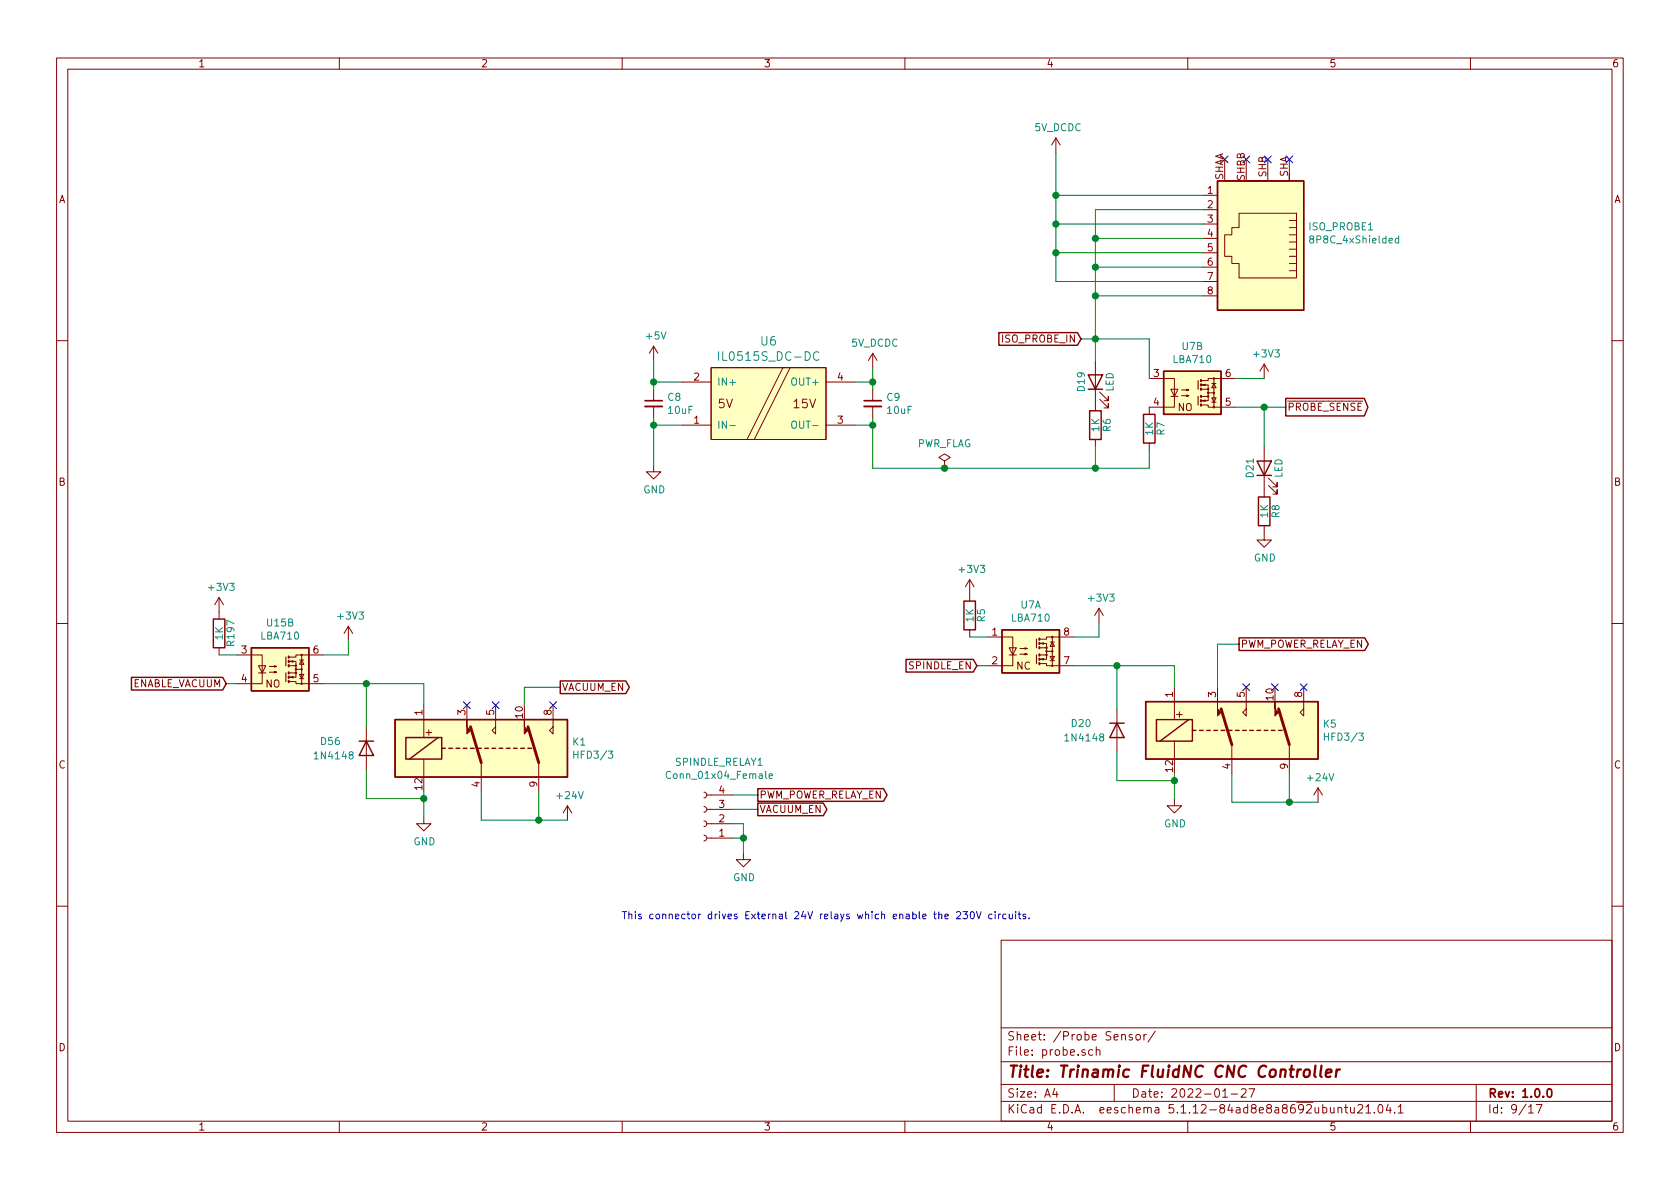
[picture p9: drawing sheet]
EESchema Schematic File Version 4
EELAYER 30 0
EELAYER END
$Descr A4 11693 8268
encoding utf-8
Sheet 9 17
Title "Trinamic FluidNC CNC Controller"
Date "2022-01-27"
Rev "1.0.0"
Comp ""
Comment1 ""
Comment2 ""
Comment3 ""
Comment4 ""
$EndDescr
$Comp
L industrial:IL0515S_DC-DC U6
U 1 1
P 5350 2800
F 0 "U6" H 5350 3237 60  0000 C CNN
F 1 "IL0515S_DC-DC" H 5350 3131 60  0000 C CNN
F 2 "Connector_PinHeader_2.54mm:PinHeader_1x04_P2.54mm_Vertical" H 5350 2800 60  0001 C CNN
F 3 "" H 5350 2800 60  0001 C CNN
F 4 "DNP013" H 5350 2800 50  0001 C CNN "jlcpcb"
	1    5350 2800
	1    0    0    -1  
$EndComp
$Comp
L power:5V_DCDC #PWR023
U 1 1
P 6075 2550
F 0 "#PWR023" H 6075 2500 50  0001 C CNN
F 1 "5V_DCDC" H 6090 2723 50  0000 C CNN
F 2 "" H 6075 2550 50  0001 C CNN
F 3 "" H 6075 2550 50  0001 C CNN
	1    6075 2550
	1    0    0    -1  
$EndComp
$Comp
L industrial:+5V #PWR021
U 1 1
P 4550 2500
F 0 "#PWR021" H 4550 2350 50  0001 C CNN
F 1 "+5V" H 4565 2673 50  0000 C CNN
F 2 "" H 4550 2500 50  0001 C CNN
F 3 "" H 4550 2500 50  0001 C CNN
	1    4550 2500
	1    0    0    -1  
$EndComp
Wire Wire Line
	4750 2650 4550 2650
Wire Wire Line
	4550 2650 4550 2500
$Comp
L power:GND-power #PWR022
U 1 1
P 4550 3225
AR Path="/61DEECF0" Ref="#PWR022"  Part="1" 
AR Path="/61DEDDC1/61DEECF0" Ref="#PWR022"  Part="1" 
F 0 "#PWR022" H 4550 2975 50  0001 C CNN
F 1 "GND" H 4555 3052 50  0000 C CNN
F 2 "" H 4550 3225 50  0001 C CNN
F 3 "" H 4550 3225 50  0001 C CNN
	1    4550 3225
	1    0    0    -1  
$EndComp
Wire Wire Line
	4550 3225 4550 2950
Wire Wire Line
	4550 2950 4750 2950
$Comp
L Device:C_Small C?
U 1 1
P 4550 2800
AR Path="/61367F02/61DF2D2A" Ref="C?"  Part="1" 
AR Path="/5AD46BE5/619A452E/61B9A8A6/61DF2D2A" Ref="C?"  Part="1" 
AR Path="/61B9A8A6/61DF2D2A" Ref="C?"  Part="1" 
AR Path="/61C743E7/61B9A8A6/61DF2D2A" Ref="C?"  Part="1" 
AR Path="/61C81F9D/61DF2D2A" Ref="C?"  Part="1" 
AR Path="/61DEDDC1/61DF2D2A" Ref="C8"  Part="1" 
F 0 "C8" H 4642 2846 50  0000 L CNN
F 1 "10uF" H 4642 2755 50  0000 L CNN
F 2 "Capacitor_SMD:C_1206_3216Metric" H 4550 2800 50  0001 C CNN
F 3 "~" H 4550 2800 50  0001 C CNN
F 4 "C13585" H 4550 2800 50  0001 C CNN "jlcpcb"
F 5 "<10V" H 4550 2800 50  0001 C CNN "power"
F 6 "20%" H 4550 2800 50  0001 C CNN "precision"
	1    4550 2800
	1    0    0    -1  
$EndComp
Wire Wire Line
	4550 2950 4550 2900
Connection ~ 4550 2950
Wire Wire Line
	4550 2700 4550 2650
Connection ~ 4550 2650
$Comp
L Device:C_Small C?
U 1 1
P 6075 2800
AR Path="/61367F02/61DF34B1" Ref="C?"  Part="1" 
AR Path="/5AD46BE5/619A452E/61B9A8A6/61DF34B1" Ref="C?"  Part="1" 
AR Path="/61B9A8A6/61DF34B1" Ref="C?"  Part="1" 
AR Path="/61C743E7/61B9A8A6/61DF34B1" Ref="C?"  Part="1" 
AR Path="/61C81F9D/61DF34B1" Ref="C?"  Part="1" 
AR Path="/61DEDDC1/61DF34B1" Ref="C9"  Part="1" 
F 0 "C9" H 6167 2846 50  0000 L CNN
F 1 "10uF" H 6167 2755 50  0000 L CNN
F 2 "Capacitor_SMD:C_1206_3216Metric" H 6075 2800 50  0001 C CNN
F 3 "~" H 6075 2800 50  0001 C CNN
F 4 "C13585" H 6075 2800 50  0001 C CNN "jlcpcb"
F 5 "<10V" H 6075 2800 50  0001 C CNN "power"
F 6 "20%" H 6075 2800 50  0001 C CNN "precision"
	1    6075 2800
	1    0    0    -1  
$EndComp
Wire Wire Line
	5950 2650 6075 2650
Wire Wire Line
	6075 2650 6075 2700
Wire Wire Line
	5950 2950 6075 2950
Wire Wire Line
	6075 2950 6075 2900
Wire Wire Line
	6075 2550 6075 2650
Connection ~ 6075 2650
$Comp
L Device:R R?
U 1 1
P 7625 2950
AR Path="/5AD47FD6/61E14756" Ref="R?"  Part="1" 
AR Path="/61FBB705/61E14756" Ref="R?"  Part="1" 
AR Path="/5AD46BE5/61E14756" Ref="R?"  Part="1" 
AR Path="/5AD46BE5/619A452E/61E14756" Ref="R?"  Part="1" 
AR Path="/61E14756" Ref="R?"  Part="1" 
AR Path="/61B9A8A6/61E14756" Ref="R?"  Part="1" 
AR Path="/61C743E7/61B9A8A6/61E14756" Ref="R?"  Part="1" 
AR Path="/61C81F9D/61E14756" Ref="R?"  Part="1" 
AR Path="/61DEDDC1/61E14756" Ref="R6"  Part="1" 
F 0 "R6" V 7705 2950 50  0000 C CNN
F 1 "1K" V 7625 2950 50  0000 C CNN
F 2 "Resistor_SMD:R_0603_1608Metric" V 7555 2950 50  0001 C CNN
F 3 "" H 7625 2950 50  0001 C CNN
F 4 "" V 7625 2950 60  0001 C CNN "farnell"
F 5 "C21190" H 7625 2950 50  0001 C CNN "jlcpcb"
F 6 "5%" H 7625 2950 50  0001 C CNN "precision"
F 7 "1%" H 7625 2950 50  0001 C CNN "power"
	1    7625 2950
	1    0    0    -1  
$EndComp
$Comp
L Device:LED D?
U 1 1
P 7625 2650
AR Path="/5AD47FD6/61E1475F" Ref="D?"  Part="1" 
AR Path="/61FBB705/61E1475F" Ref="D?"  Part="1" 
AR Path="/5AD46BE5/61E1475F" Ref="D?"  Part="1" 
AR Path="/5AD46BE5/619A452E/61E1475F" Ref="D?"  Part="1" 
AR Path="/61E1475F" Ref="D?"  Part="1" 
AR Path="/61B9A8A6/61E1475F" Ref="D?"  Part="1" 
AR Path="/61C743E7/61B9A8A6/61E1475F" Ref="D?"  Part="1" 
AR Path="/61C81F9D/61E1475F" Ref="D?"  Part="1" 
AR Path="/61DEDDC1/61E1475F" Ref="D19"  Part="1" 
F 0 "D19" H 7625 2750 50  0000 C CNN
F 1 "LED" H 7625 2550 50  0000 C CNN
F 2 "Diode_SMD:D_0805_2012Metric" H 7625 2650 50  0001 C CNN
F 3 "" H 7625 2650 50  0001 C CNN
F 4 "" H 7625 2650 60  0001 C CNN "farnell"
F 5 "C84256" H 7625 2650 50  0001 C CNN "jlcpcb"
F 6 "red" H 7625 2650 50  0001 C CNN "power"
	1    7625 2650
	0    -1   -1   0   
$EndComp
Wire Wire Line
	7625 2350 7625 2500
$Comp
L industrial:LBA710 U7
U 2 1
P 8300 2725
F 0 "U7" H 8300 3050 50  0000 C CNN
F 1 "LBA710" H 8300 2959 50  0000 C CNN
F 2 "Package_DIP:DIP-8_W8.89mm_SMDSocket_LongPads" H 8100 2525 50  0001 L CIN
F 3 "https://toshiba.semicon-storage.com/info/docget.jsp?did=17036&prodName=TLP222A" H 8300 2725 50  0001 L CNN
F 4 "own stock" H 8300 2725 50  0001 C CNN "alternatives"
F 5 "DNP014" H 8300 2725 50  0001 C CNN "jlcpcb"
	2    8300 2725
	1    0    0    -1  
$EndComp
$Comp
L industrial:LBA710 U7
U 1 1
P 7175 4525
F 0 "U7" H 7175 4850 50  0000 C CNN
F 1 "LBA710" H 7175 4759 50  0000 C CNN
F 2 "Package_DIP:DIP-8_W8.89mm_SMDSocket_LongPads" H 6975 4325 50  0001 L CIN
F 3 "https://toshiba.semicon-storage.com/info/docget.jsp?did=17036&prodName=TLP222A" H 7175 4525 50  0001 L CNN
F 4 "own stock" H 7175 4525 50  0001 C CNN "alternatives"
F 5 "DNP014" H 7175 4525 50  0001 C CNN "jlcpcb"
	1    7175 4525
	1    0    0    -1  
$EndComp
$Comp
L power:5V_DCDC #PWR025
U 1 1
P 7350 1050
F 0 "#PWR025" H 7350 1000 50  0001 C CNN
F 1 "5V_DCDC" H 7365 1223 50  0000 C CNN
F 2 "" H 7350 1050 50  0001 C CNN
F 3 "" H 7350 1050 50  0001 C CNN
	1    7350 1050
	1    0    0    -1  
$EndComp
$Comp
L industrial:8P8C_4xShielded J?
U 1 1
P 8775 1650
AR Path="/61C80DFB/61E2BCBB" Ref="J?"  Part="1" 
AR Path="/61C80E48/61E2BCBB" Ref="J?"  Part="1" 
AR Path="/61C80E8F/61E2BCBB" Ref="J?"  Part="1" 
AR Path="/61CEF4C9/61E2BCBB" Ref="J?"  Part="1" 
AR Path="/61C80DCB/61E2BCBB" Ref="J?"  Part="1" 
AR Path="/61DEDDC1/61E2BCBB" Ref="ISO_PROBE1"  Part="1" 
F 0 "ISO_PROBE1" H 8445 1572 50  0000 R CNN
F 1 "8P8C_4xShielded" H 8445 1663 50  0000 R CNN
F 2 "industrial:rj45_R-RJ45S08P-B000_C386763" V 8775 1675 50  0001 C CNN
F 3 "~" V 8775 1675 50  0001 C CNN
F 4 "DNP007" H 8775 1650 50  0001 C CNN "jlcpcb"
	1    8775 1650
	-1   0    0    1   
$EndComp
$Comp
L Device:R R?
U 1 1
P 8000 2975
AR Path="/5AD47FD6/61E2EEE9" Ref="R?"  Part="1" 
AR Path="/61FBB705/61E2EEE9" Ref="R?"  Part="1" 
AR Path="/5AD46BE5/61E2EEE9" Ref="R?"  Part="1" 
AR Path="/5AD46BE5/619A452E/61E2EEE9" Ref="R?"  Part="1" 
AR Path="/61E2EEE9" Ref="R?"  Part="1" 
AR Path="/61B9A8A6/61E2EEE9" Ref="R?"  Part="1" 
AR Path="/61C743E7/61B9A8A6/61E2EEE9" Ref="R?"  Part="1" 
AR Path="/61C81F9D/61E2EEE9" Ref="R?"  Part="1" 
AR Path="/61DEDDC1/61E2EEE9" Ref="R7"  Part="1" 
F 0 "R7" V 8080 2975 50  0000 C CNN
F 1 "1K" V 8000 2975 50  0000 C CNN
F 2 "Resistor_SMD:R_0603_1608Metric" V 7930 2975 50  0001 C CNN
F 3 "" H 8000 2975 50  0001 C CNN
F 4 "" V 8000 2975 60  0001 C CNN "farnell"
F 5 "C21190" H 8000 2975 50  0001 C CNN "jlcpcb"
F 6 "5%" H 8000 2975 50  0001 C CNN "precision"
F 7 "1%" H 8000 2975 50  0001 C CNN "power"
	1    8000 2975
	1    0    0    -1  
$EndComp
Wire Wire Line
	6075 2950 6075 3250
Wire Wire Line
	6075 3250 6575 3250
Wire Wire Line
	8000 3250 8000 3125
Connection ~ 6075 2950
Wire Wire Line
	7625 3100 7625 3250
Connection ~ 7625 3250
Wire Wire Line
	7625 3250 8000 3250
Wire Wire Line
	7625 2350 8000 2350
Wire Wire Line
	8000 2350 8000 2625
Wire Wire Line
	8375 1350 7350 1350
Wire Wire Line
	7350 1350 7350 1050
Wire Wire Line
	7350 1550 7350 1350
Connection ~ 7350 1350
Wire Wire Line
	8375 1750 7350 1750
Wire Wire Line
	7350 1750 7350 1550
Connection ~ 7350 1550
Wire Wire Line
	8375 1950 7350 1950
Wire Wire Line
	7350 1950 7350 1750
Connection ~ 7350 1750
Wire Wire Line
	8375 2050 7625 2050
Wire Wire Line
	7625 2050 7625 2350
Connection ~ 7625 2350
Wire Wire Line
	8375 1850 7625 1850
Wire Wire Line
	7625 1850 7625 2050
Connection ~ 7625 2050
Wire Wire Line
	8375 1650 7625 1650
Wire Wire Line
	7625 1650 7625 1850
Connection ~ 7625 1850
Wire Wire Line
	8375 1450 7625 1450
Wire Wire Line
	7625 1450 7625 1650
Connection ~ 7625 1650
Wire Wire Line
	7350 1550 8375 1550
NoConn ~ 8525 1100
NoConn ~ 8675 1100
NoConn ~ 8825 1100
NoConn ~ 8975 1100
$Comp
L Device:LED D?
U 1 1
P 8800 3250
AR Path="/5AD47FD6/61E3A4A5" Ref="D?"  Part="1" 
AR Path="/61FBB705/61E3A4A5" Ref="D?"  Part="1" 
AR Path="/5AD46BE5/61E3A4A5" Ref="D?"  Part="1" 
AR Path="/5AD46BE5/619A452E/61E3A4A5" Ref="D?"  Part="1" 
AR Path="/61E3A4A5" Ref="D?"  Part="1" 
AR Path="/61B9A8A6/61E3A4A5" Ref="D?"  Part="1" 
AR Path="/61C743E7/61B9A8A6/61E3A4A5" Ref="D?"  Part="1" 
AR Path="/61C81F9D/61E3A4A5" Ref="D?"  Part="1" 
AR Path="/61DEDDC1/61E3A4A5" Ref="D21"  Part="1" 
F 0 "D21" H 8800 3350 50  0000 C CNN
F 1 "LED" H 8800 3150 50  0000 C CNN
F 2 "Diode_SMD:D_0805_2012Metric" H 8800 3250 50  0001 C CNN
F 3 "" H 8800 3250 50  0001 C CNN
F 4 "" H 8800 3250 60  0001 C CNN "farnell"
F 5 "C84256" H 8800 3250 50  0001 C CNN "jlcpcb"
F 6 "red" H 8800 3250 50  0001 C CNN "power"
	1    8800 3250
	0    -1   -1   0   
$EndComp
$Comp
L Device:R R?
U 1 1
P 8800 3550
AR Path="/5AD47FD6/61E3AE5F" Ref="R?"  Part="1" 
AR Path="/61FBB705/61E3AE5F" Ref="R?"  Part="1" 
AR Path="/5AD46BE5/61E3AE5F" Ref="R?"  Part="1" 
AR Path="/5AD46BE5/619A452E/61E3AE5F" Ref="R?"  Part="1" 
AR Path="/61E3AE5F" Ref="R?"  Part="1" 
AR Path="/61B9A8A6/61E3AE5F" Ref="R?"  Part="1" 
AR Path="/61C743E7/61B9A8A6/61E3AE5F" Ref="R?"  Part="1" 
AR Path="/61C81F9D/61E3AE5F" Ref="R?"  Part="1" 
AR Path="/61DEDDC1/61E3AE5F" Ref="R8"  Part="1" 
F 0 "R8" V 8880 3550 50  0000 C CNN
F 1 "1K" V 8800 3550 50  0000 C CNN
F 2 "Resistor_SMD:R_0603_1608Metric" V 8730 3550 50  0001 C CNN
F 3 "" H 8800 3550 50  0001 C CNN
F 4 "" V 8800 3550 60  0001 C CNN "farnell"
F 5 "C21190" H 8800 3550 50  0001 C CNN "jlcpcb"
F 6 "5%" H 8800 3550 50  0001 C CNN "precision"
F 7 "1%" H 8800 3550 50  0001 C CNN "power"
	1    8800 3550
	1    0    0    -1  
$EndComp
Wire Wire Line
	8600 2825 8800 2825
Wire Wire Line
	8800 2825 8800 3100
$Comp
L industrial:+3V3 #PWR029
U 1 1
P 8800 2625
F 0 "#PWR029" H 8800 2475 50  0001 C CNN
F 1 "+3V3" H 8815 2798 50  0000 C CNN
F 2 "" H 8800 2625 50  0001 C CNN
F 3 "" H 8800 2625 50  0001 C CNN
	1    8800 2625
	1    0    0    -1  
$EndComp
Wire Wire Line
	8800 2625 8600 2625
Wire Wire Line
	8800 2825 8950 2825
Connection ~ 8800 2825
Text GLabel 8950 2825 2    50   Output ~ 0
~PROBE_SENSE
$Comp
L power:GND-power #PWR030
U 1 1
P 8800 3700
AR Path="/61E3E01D" Ref="#PWR030"  Part="1" 
AR Path="/61DEDDC1/61E3E01D" Ref="#PWR030"  Part="1" 
F 0 "#PWR030" H 8800 3450 50  0001 C CNN
F 1 "GND" H 8805 3527 50  0000 C CNN
F 2 "" H 8800 3700 50  0001 C CNN
F 3 "" H 8800 3700 50  0001 C CNN
	1    8800 3700
	1    0    0    -1  
$EndComp
Text GLabel 6800 4625 0    50   Input ~ 0
SPINDLE_EN
$Comp
L Device:R R?
U 1 1
P 6750 4275
AR Path="/5AD47FD6/61E41C57" Ref="R?"  Part="1" 
AR Path="/61FBB705/61E41C57" Ref="R?"  Part="1" 
AR Path="/5AD46BE5/61E41C57" Ref="R?"  Part="1" 
AR Path="/5AD46BE5/619A452E/61E41C57" Ref="R?"  Part="1" 
AR Path="/61E41C57" Ref="R?"  Part="1" 
AR Path="/61B9A8A6/61E41C57" Ref="R?"  Part="1" 
AR Path="/61C743E7/61B9A8A6/61E41C57" Ref="R?"  Part="1" 
AR Path="/61C81F9D/61E41C57" Ref="R?"  Part="1" 
AR Path="/61DEDDC1/61E41C57" Ref="R5"  Part="1" 
F 0 "R5" V 6830 4275 50  0000 C CNN
F 1 "1K" V 6750 4275 50  0000 C CNN
F 2 "Resistor_SMD:R_0603_1608Metric" V 6680 4275 50  0001 C CNN
F 3 "" H 6750 4275 50  0001 C CNN
F 4 "" V 6750 4275 60  0001 C CNN "farnell"
F 5 "C21190" H 6750 4275 50  0001 C CNN "jlcpcb"
F 6 "5%" H 6750 4275 50  0001 C CNN "precision"
F 7 "1%" H 6750 4275 50  0001 C CNN "power"
	1    6750 4275
	1    0    0    -1  
$EndComp
Wire Wire Line
	7475 4425 7650 4425
Wire Wire Line
	7650 4425 7650 4325
$Comp
L Relay:EC2-3NU K5
U 1 1
P 8575 5075
F 0 "K5" H 9205 5121 50  0000 L CNN
F 1 "HFD3/3" H 9205 5030 50  0000 L CNN
F 2 "Relay_THT:Relay_DPDT_Kemet_EC2" H 8575 5075 50  0001 C CNN
F 3 "https://content.kemet.com/datasheets/KEM_R7002_EC2_EE2.pdf" H 8575 5075 50  0001 C CNN
F 4 "DNP009" H 8575 5075 50  0001 C CNN "jlcpcb"
	1    8575 5075
	1    0    0    -1  
$EndComp
Wire Wire Line
	7475 4625 7775 4625
Wire Wire Line
	8175 4625 8175 4775
$Comp
L industrial:+3V3 #PWR026
U 1 1
P 7650 4325
F 0 "#PWR026" H 7650 4175 50  0001 C CNN
F 1 "+3V3" H 7665 4498 50  0000 C CNN
F 2 "" H 7650 4325 50  0001 C CNN
F 3 "" H 7650 4325 50  0001 C CNN
	1    7650 4325
	1    0    0    -1  
$EndComp
$Comp
L power:GND-power #PWR027
U 1 1
P 8175 5550
AR Path="/61E4C116" Ref="#PWR027"  Part="1" 
AR Path="/61DEDDC1/61E4C116" Ref="#PWR027"  Part="1" 
F 0 "#PWR027" H 8175 5300 50  0001 C CNN
F 1 "GND" H 8180 5377 50  0000 C CNN
F 2 "" H 8175 5550 50  0001 C CNN
F 3 "" H 8175 5550 50  0001 C CNN
	1    8175 5550
	1    0    0    -1  
$EndComp
$Comp
L Diode:1N4148 D20
U 1 1
P 7775 5075
F 0 "D20" V 7725 4750 50  0000 L CNN
F 1 "1N4148" V 7825 4700 50  0000 L CNN
F 2 "Diode_SMD:D_SOD-123" H 7775 4900 50  0001 C CNN
F 3 "https://assets.nexperia.com/documents/data-sheet/1N4148_1N4448.pdf" H 7775 5075 50  0001 C CNN
F 4 "C81598" V 7775 5075 50  0001 C CNN "jlcpcb"
	1    7775 5075
	0    1    1    0   
$EndComp
Wire Wire Line
	7775 4925 7775 4625
Connection ~ 7775 4625
Wire Wire Line
	7775 4625 8175 4625
Wire Wire Line
	7775 5225 7775 5425
Wire Wire Line
	7775 5425 8175 5425
Wire Wire Line
	8175 5425 8175 5550
Wire Wire Line
	8175 5425 8175 5375
Connection ~ 8175 5425
$Comp
L power:+24V-power #PWR028
U 1 1
P 9175 5575
AR Path="/61E52555" Ref="#PWR028"  Part="1" 
AR Path="/61DEDDC1/61E52555" Ref="#PWR028"  Part="1" 
F 0 "#PWR028" H 9175 5425 50  0001 C CNN
F 1 "+24V" H 9190 5748 50  0000 C CNN
F 2 "" H 9175 5575 50  0001 C CNN
F 3 "" H 9175 5575 50  0001 C CNN
	1    9175 5575
	1    0    0    -1  
$EndComp
Wire Wire Line
	8575 5575 8575 5375
Text GLabel 8625 4475 2    50   Output ~ 0
PWM_POWER_RELAY_EN
Wire Wire Line
	8625 4475 8475 4475
Wire Wire Line
	8475 4475 8475 4775
$Comp
L power:PWR_FLAG-power #FLG0101
U 1 1
P 6575 3250
AR Path="/61E685C1" Ref="#FLG0101"  Part="1" 
AR Path="/61DEDDC1/61E685C1" Ref="#FLG0101"  Part="1" 
F 0 "#FLG0101" H 6575 3325 50  0001 C CNN
F 1 "PWR_FLAG" H 6575 3423 50  0000 C CNN
F 2 "" H 6575 3250 50  0001 C CNN
F 3 "~" H 6575 3250 50  0001 C CNN
	1    6575 3250
	1    0    0    -1  
$EndComp
Connection ~ 6575 3250
Wire Wire Line
	6575 3250 7625 3250
NoConn ~ 8675 4775
NoConn ~ 9075 4775
$Comp
L Connector:Conn_01x04_Female MAININPUT?
U 1 1
P 4900 5725
AR Path="/61E0961E/61E37CA3" Ref="MAININPUT?"  Part="1" 
AR Path="/61C743E7/61AF0AE8/61E37CA3" Ref="MAININPUT?"  Part="1" 
AR Path="/61DEDDC1/61E37CA3" Ref="SPINDLE_RELAY1"  Part="1" 
F 0 "SPINDLE_RELAY1" H 4792 5300 50  0000 C CNN
F 1 "Conn_01x04_Female" H 4792 5391 50  0000 C CNN
F 2 "Connector_Phoenix_MSTB:PhoenixContact_MSTBV_2,5_4-GF-5,08_1x04_P5.08mm_Vertical_ThreadedFlange_MountHole" H 4900 5725 50  0001 C CNN
F 3 "~" H 4900 5725 50  0001 C CNN
F 4 "DNP012" H 4900 5725 50  0001 C CNN "jlcpcb"
	1    4900 5725
	-1   0    0    1   
$EndComp
Text GLabel 5275 5525 2    50   Output ~ 0
PWM_POWER_RELAY_EN
$Comp
L power:GND-power #PWR017
U 1 1
P 5175 5925
AR Path="/61E3B391" Ref="#PWR017"  Part="1" 
AR Path="/61DEDDC1/61E3B391" Ref="#PWR017"  Part="1" 
F 0 "#PWR017" H 5175 5675 50  0001 C CNN
F 1 "GND" H 5180 5752 50  0000 C CNN
F 2 "" H 5175 5925 50  0001 C CNN
F 3 "" H 5175 5925 50  0001 C CNN
	1    5175 5925
	1    0    0    -1  
$EndComp
Wire Wire Line
	5175 5925 5175 5825
Wire Wire Line
	5175 5725 5100 5725
Wire Wire Line
	5100 5825 5175 5825
Connection ~ 5175 5825
Wire Wire Line
	5175 5825 5175 5725
Wire Wire Line
	8975 5575 8975 5375
Text GLabel 5275 5625 2    50   Output ~ 0
VACUUM_EN
Wire Wire Line
	5100 5625 5275 5625
Wire Wire Line
	5100 5525 5275 5525
Text GLabel 7525 2350 0    50   Input ~ 0
ISO_PROBE_IN
Wire Wire Line
	7525 2350 7625 2350
Wire Wire Line
	9175 5575 8975 5575
Wire Wire Line
	8975 5575 8575 5575
Connection ~ 8975 5575
$Comp
L industrial:+3V3 #PWR0113
U 1 1
P 6750 4125
F 0 "#PWR0113" H 6750 3975 50  0001 C CNN
F 1 "+3V3" H 6765 4298 50  0000 C CNN
F 2 "" H 6750 4125 50  0001 C CNN
F 3 "" H 6750 4125 50  0001 C CNN
	1    6750 4125
	1    0    0    -1  
$EndComp
Wire Wire Line
	6875 4425 6750 4425
Wire Wire Line
	6800 4625 6875 4625
$Comp
L industrial:LBA710 U15
U 2 1
P 1950 4650
F 0 "U15" H 1950 4975 50  0000 C CNN
F 1 "LBA710" H 1950 4884 50  0000 C CNN
F 2 "Package_DIP:DIP-8_W8.89mm_SMDSocket_LongPads" H 1750 4450 50  0001 L CIN
F 3 "https://toshiba.semicon-storage.com/info/docget.jsp?did=17036&prodName=TLP222A" H 1950 4650 50  0001 L CNN
F 4 "own stock" H 1950 4650 50  0001 C CNN "alternatives"
F 5 "DNP014" H 1950 4650 50  0001 C CNN "jlcpcb"
	2    1950 4650
	1    0    0    -1  
$EndComp
Text GLabel 1575 4750 0    50   Input ~ 0
ENABLE_VACUUM
$Comp
L Device:R R?
U 1 1
P 1525 4400
AR Path="/5AD47FD6/620C5BEB" Ref="R?"  Part="1" 
AR Path="/61FBB705/620C5BEB" Ref="R?"  Part="1" 
AR Path="/5AD46BE5/620C5BEB" Ref="R?"  Part="1" 
AR Path="/5AD46BE5/619A452E/620C5BEB" Ref="R?"  Part="1" 
AR Path="/620C5BEB" Ref="R?"  Part="1" 
AR Path="/61B9A8A6/620C5BEB" Ref="R?"  Part="1" 
AR Path="/61C743E7/61B9A8A6/620C5BEB" Ref="R?"  Part="1" 
AR Path="/61C81F9D/620C5BEB" Ref="R?"  Part="1" 
AR Path="/61DEDDC1/620C5BEB" Ref="R197"  Part="1" 
F 0 "R197" V 1605 4400 50  0000 C CNN
F 1 "1K" V 1525 4400 50  0000 C CNN
F 2 "Resistor_SMD:R_0603_1608Metric" V 1455 4400 50  0001 C CNN
F 3 "" H 1525 4400 50  0001 C CNN
F 4 "" V 1525 4400 60  0001 C CNN "farnell"
F 5 "C21190" H 1525 4400 50  0001 C CNN "jlcpcb"
F 6 "5%" H 1525 4400 50  0001 C CNN "precision"
F 7 "1%" H 1525 4400 50  0001 C CNN "power"
	1    1525 4400
	1    0    0    -1  
$EndComp
Wire Wire Line
	2250 4550 2425 4550
Wire Wire Line
	2425 4550 2425 4450
$Comp
L Relay:EC2-3NU K1
U 1 1
P 3350 5200
F 0 "K1" H 3980 5246 50  0000 L CNN
F 1 "HFD3/3" H 3980 5155 50  0000 L CNN
F 2 "Relay_THT:Relay_DPDT_Kemet_EC2" H 3350 5200 50  0001 C CNN
F 3 "https://content.kemet.com/datasheets/KEM_R7002_EC2_EE2.pdf" H 3350 5200 50  0001 C CNN
F 4 "DNP009" H 3350 5200 50  0001 C CNN "jlcpcb"
	1    3350 5200
	1    0    0    -1  
$EndComp
Wire Wire Line
	2250 4750 2550 4750
Wire Wire Line
	2950 4750 2950 4900
$Comp
L industrial:+3V3 #PWR0270
U 1 1
P 2425 4450
F 0 "#PWR0270" H 2425 4300 50  0001 C CNN
F 1 "+3V3" H 2440 4623 50  0000 C CNN
F 2 "" H 2425 4450 50  0001 C CNN
F 3 "" H 2425 4450 50  0001 C CNN
	1    2425 4450
	1    0    0    -1  
$EndComp
$Comp
L power:GND-power #PWR?
U 1 1
P 2950 5675
AR Path="/620C5C02" Ref="#PWR?"  Part="1" 
AR Path="/61DEDDC1/620C5C02" Ref="#PWR0271"  Part="1" 
F 0 "#PWR0271" H 2950 5425 50  0001 C CNN
F 1 "GND" H 2955 5502 50  0000 C CNN
F 2 "" H 2950 5675 50  0001 C CNN
F 3 "" H 2950 5675 50  0001 C CNN
	1    2950 5675
	1    0    0    -1  
$EndComp
$Comp
L Diode:1N4148 D56
U 1 1
P 2550 5200
F 0 "D56" V 2500 4875 50  0000 L CNN
F 1 "1N4148" V 2600 4825 50  0000 L CNN
F 2 "Diode_SMD:D_SOD-123" H 2550 5025 50  0001 C CNN
F 3 "https://assets.nexperia.com/documents/data-sheet/1N4148_1N4448.pdf" H 2550 5200 50  0001 C CNN
F 4 "C81598" V 2550 5200 50  0001 C CNN "jlcpcb"
	1    2550 5200
	0    1    1    0   
$EndComp
Wire Wire Line
	2550 5050 2550 4750
Connection ~ 2550 4750
Wire Wire Line
	2550 4750 2950 4750
Wire Wire Line
	2550 5350 2550 5550
Wire Wire Line
	2550 5550 2950 5550
Wire Wire Line
	2950 5550 2950 5675
Wire Wire Line
	2950 5550 2950 5500
Connection ~ 2950 5550
$Comp
L power:+24V-power #PWR?
U 1 1
P 3950 5700
AR Path="/620C5C17" Ref="#PWR?"  Part="1" 
AR Path="/61DEDDC1/620C5C17" Ref="#PWR0272"  Part="1" 
F 0 "#PWR0272" H 3950 5550 50  0001 C CNN
F 1 "+24V" H 3965 5873 50  0000 C CNN
F 2 "" H 3950 5700 50  0001 C CNN
F 3 "" H 3950 5700 50  0001 C CNN
	1    3950 5700
	1    0    0    -1  
$EndComp
Wire Wire Line
	3350 5700 3350 5500
NoConn ~ 3450 4900
NoConn ~ 3850 4900
Wire Wire Line
	3750 5700 3750 5500
Text GLabel 3900 4775 2    50   Output ~ 0
VACUUM_EN
Wire Wire Line
	3900 4775 3650 4775
Wire Wire Line
	3650 4775 3650 4900
Wire Wire Line
	3950 5700 3750 5700
Wire Wire Line
	3750 5700 3350 5700
Connection ~ 3750 5700
$Comp
L industrial:+3V3 #PWR0269
U 1 1
P 1525 4250
F 0 "#PWR0269" H 1525 4100 50  0001 C CNN
F 1 "+3V3" H 1540 4423 50  0000 C CNN
F 2 "" H 1525 4250 50  0001 C CNN
F 3 "" H 1525 4250 50  0001 C CNN
	1    1525 4250
	1    0    0    -1  
$EndComp
Wire Wire Line
	1650 4550 1525 4550
Wire Wire Line
	1575 4750 1650 4750
NoConn ~ 8875 4775
NoConn ~ 3250 4900
Text Notes 4325 6400 0    50   ~ 0
This connector drives External 24V relays which enable the 230V circuits.
$EndSCHEMATC
